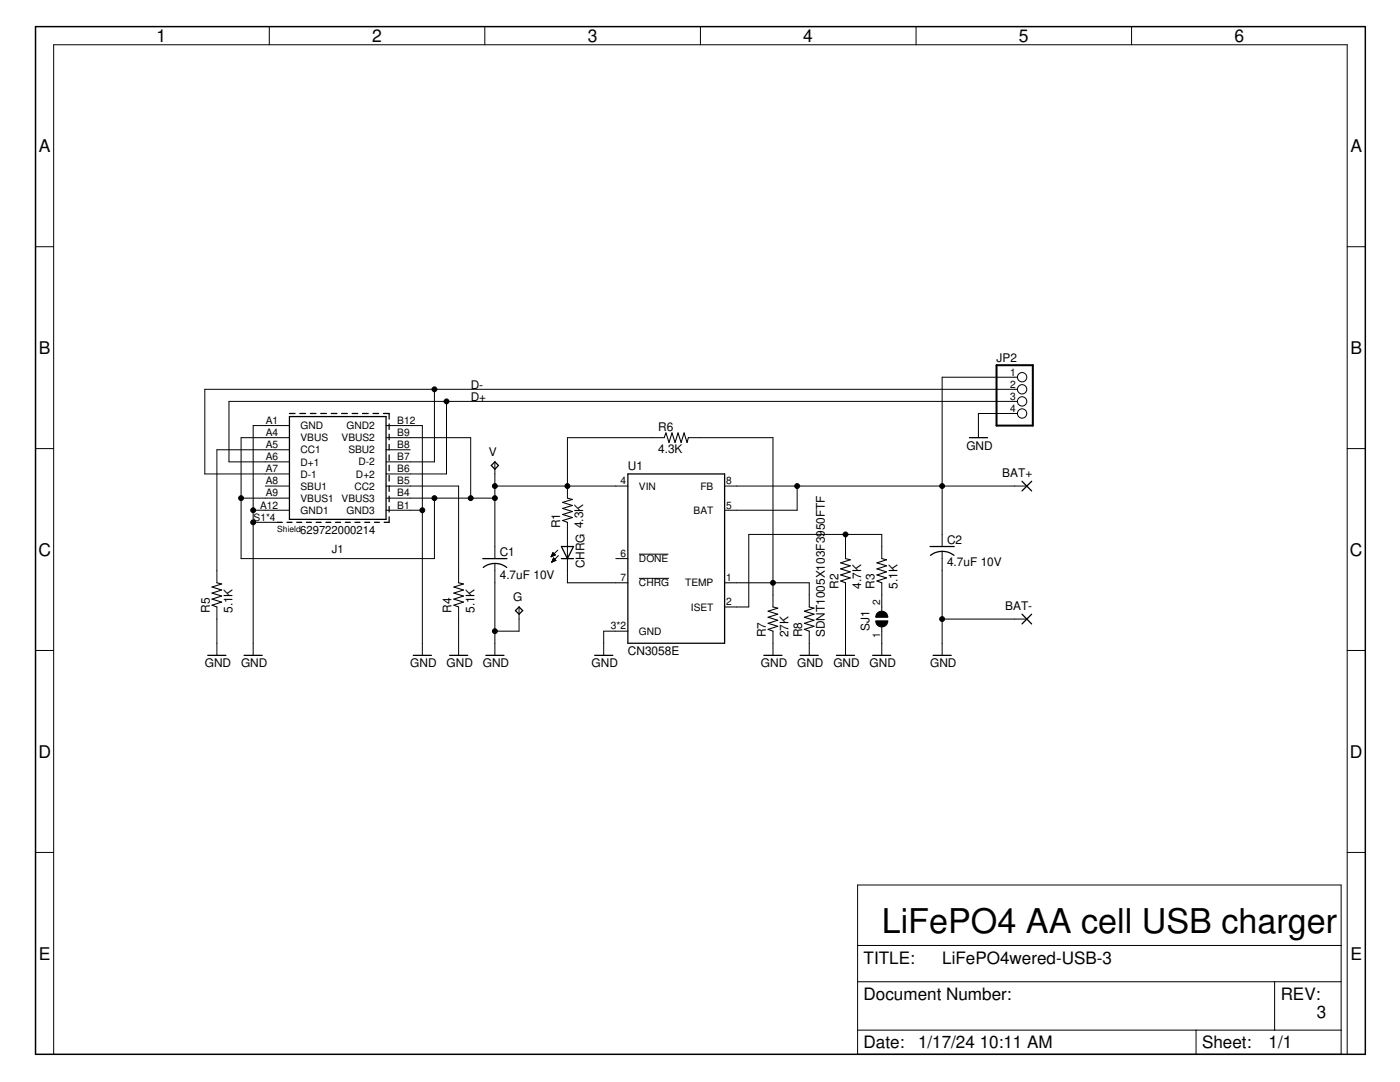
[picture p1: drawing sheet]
<svg xmlns="http://www.w3.org/2000/svg" width="279mm" height="216mm" viewBox="0 0 279 216" stroke-linecap="round" stroke-linejoin="round" font-family="sans-serif">
<g fill="none" stroke="#000" stroke-width=".2">
<path d="M53.7 5.3v3.6M96.8 5.3v3.6M139.8 5.3v3.6M182.8 5.3v3.6M225.8 5.3v3.6M7.1 49.2h3.6M268.9 49.2h3.6M86.7 77.7v14.5h-9.7M203 75.3h-15v33.8M203 77.7h-162.1v16.9h16.9M7.1 89.5h3.6M48.1 99.4h9.7"/>
<path d="M52.9 97h4.9M57.8 87.3h-9.7v24.2h38.6v-12.1M57.8 84.9h-7.3v45.9M57.8 89.7h-14.5v26.6M77 84.9h7.3v45.9M77 97h14.5v19.3M77 87.3h16.9v12.1M77 89.7h4.9M77 99.4h21.8M89.1 80.1v14.5h-12.1M98.8 92.2v19.3M98.8 97h26.5"/>
<path d="M132.5 87.3h-19.3v12.1M137.4 87.3h16.9v33.8M144.6 97h60.3M159.1 97v4.8h-14.5M203 82.5h-7.7v4.8M203 80.1h-157.3v12.1h12.1M268.9 89.5h3.6M50.5 101.8h7.3M50.5 104.2h4.9M77 101.8h7.3M98.8 112.4v18.4M110 111h.1"/>
<path d="M110.1 110.9h.3M110.1 110.8h.5M110.1 112.2h.1M110.2 110.7h.6M110.2 112.1h.2M110.2 110.6h.5M110.2 112h.5M110.3 110.5h.3M110.3 111.8h.6M110.3 110.4h.2M110.3 111.7h.5M110.3 110.3l.5 .4-.8 .4z"/>
<path d="M110.4 111.6h.3M110.4 111.5h.2M110.4 111.4h.1M110.5 111.3l-.4 .9M110.5 111.3l.5 .5-.9 .4M111.3 109.8l-1.3 1.3M111.4 110.9l-1.3 1.3M113.2 104.2v12.1h12.1M122.9 111.5h2.4M127.5 110.6h5.9M127.5 115.4h6M144.6 116.3h16.9v4.8"/>
<path d="M168.7 106.6v4.9M168.7 116.3v14.5M176 111.5v-4.9h-26.6v14.5h-4.8M176 116.3v5.7M188 110v20.8M7.1 129.8h3.6M43.3 121.1v9.7M91.5 121.1v9.7M103.6 121.1v4.8h-4.8M125.3 125.9h-4.8v4.9M154.3 125.9v4.9M161.5 125.9v4.9"/>
<path d="M176 125.1v5.7M188 123.5h16.9M268.9 129.8h3.6M7.1 170.1h3.6M171.2 176.6h96.5v33.8h-96.5zM268.9 170.1h3.6M171.2 195.9h96.5M171.2 188.7h96.5M254.4 195.9v9.6M10.7 210.4v-201.5h258.2v201.5M171.2 205.5h96.5M238.7 205.5v4.9"/>
<circle cx="204" cy="77.7" r=".93"/>
<circle cx="204" cy="75.3" r=".93"/>
<circle cx="204" cy="82.5" r=".93"/>
<circle cx="204" cy="80.1" r=".93"/>
</g>
<g fill="none" stroke="#000" stroke-width=".25">
<path d="M57.8 83.1h19.2v20.5h-19.2zM57.8 82.5h1.1M59.8 82.5h1.2M61.9 82.5h1.2M64 82.5h1.2M66.1 82.5h1.1M68.2 82.5h1.1M70.3 82.5h1.1M72.3 82.5h1.2M74.4 82.5h1.2M76.5 82.5h1.2v1.1M77.7 84.6v1.1"/>
<path d="M77.7 86.6v1.2M77.7 88.7v1.1M77.7 90.8v1.1M77.7 92.8v1.1M77.7 94.9v1.1M77.7 96.9v1.1M77.7 99v1.1M98 92.9l.8-.7 .7 .7-.7 .7zM125.3 94.6h19.3v33.8h-19.3zM193.5 87.3h3.6M204 96l1.9 2M205.9 96l-1.9 2"/>
<path d="M55.4 104.2h.9M57.3 104.2h1M59.2 104.2h1M61.2 104.2h.9M63.1 104.2h1M65 104.2h1M67 104.2h1M68.9 104.2h1M70.8 104.2h1M72.8 104.2h1M74.7 104.2h1M77.7 101v1.2"/>
<path d="M77.7 103.1v1.1h-1M96.4 111.5h4.8M98.8 112.4l1 .1 1.3 .7M98.8 112.4l-1.5 .3-.9 .5M112 111.5h2.4M112 109.1h2.4l-1.2 2.4zM185.6 109.1h4.8M185.7 110.8a3.8 3.8 0 0 1 4.7 0M41.5 130.8h3.6M48.7 130.8h3.6M82.5 130.8h3.6M89.7 130.8h3.6"/>
<path d="M97 130.8h3.6M103.6 121.1l.7 .7-.7 .8-.7-.8zM118.7 130.8h3.6M152.4 130.8h3.7M159.7 130.8h3.6M166.9 130.8h3.6M174.2 130.8h3.6M186.2 130.8h3.6M204 122.6l1.9 1.9M205.9 122.6l-1.9 1.9"/>
</g>
<g fill="#000" stroke="#000" stroke-width=".2">
<path d="M175.2 122.3a1.22 1.22 0 0 1 1.3-.2 1.22 1.22 0 0 1 .7 1.1h-2.4v-.5z" fill-rule="evenodd"/>
<path d="M174.8 123.9h2.4a1.21 1.21 0 0 1-1.2 1.2 1.21 1.21 0 0 1-1.2-1.2z" fill-rule="evenodd"/>
<circle cx="86.7" cy="77.7" r=".49"/>
<circle cx="48.1" cy="99.4" r=".49"/>
<circle cx="86.7" cy="99.4" r=".49"/>
<circle cx="89.1" cy="80.1" r=".49"/>
<circle cx="93.9" cy="99.4" r=".49"/>
<circle cx="98.8" cy="97" r=".49"/>
<circle cx="98.8" cy="99.4" r=".49"/>
<circle cx="113.2" cy="97" r=".49"/>
<circle cx="159.1" cy="97" r=".49"/>
<circle cx="188" cy="97" r=".49"/>
<circle cx="50.5" cy="101.8" r=".49"/>
<circle cx="50.5" cy="104.2" r=".49"/>
<circle cx="84.3" cy="101.8" r=".49"/>
<circle cx="154.3" cy="116.3" r=".49"/>
<circle cx="168.7" cy="106.6" r=".49"/>
<circle cx="98.8" cy="125.9" r=".49"/>
<circle cx="188" cy="123.5" r=".49"/>
</g>
<path d="M7.1 5.3h265.4v205.1h-265.4z" fill="none" stroke="#000" stroke-width=".3"/>
<path d="M198.9 72.9h7.2v12h-7.2z" fill="none" stroke="#000" stroke-width=".4"/>
<path d="M113.2 99.4l1 .3-1.9 .5 1.9 .7-1.9 .6 1.9 .6-1.9 .6 1.9 .6-1.9 .6 .9 .3M132.5 87.3l.4-.9 .6 1.9 .6-1.9 .6 1.9 .6-1.9 .6 1.9 .6-1.9 .6 1.9 .3-1M43.3 116.3l.9 .2-1.9 .6 1.9 .6-1.9 .6 1.9 .6-1.9 .6 1.9 .6-1.9 .7 1 .3M91.5 116.3l1 .2-1.9 .6 1.9 .6-1.9 .6 1.9 .6-1.9 .6 1.9 .6-1.9 .7 .9 .3M168.7 111.5l1 .2-1.9 .6 1.9 .6-1.9 .6 1.9 .6-1.9 .6 1.9 .6-1.9 .6 .9 .4M176 111.5l.9 .2-1.9 .6 1.9 .6-1.9 .6 1.9 .6-1.9 .6 1.9 .6-1.9 .6 1 .4M154.3 121.1l.9 .2-1.9 .7 1.9 .6-1.9 .6 1.9 .6-1.9 .6 1.9 .6-1.9 .6 1 .3M161.5 121.1l1 .2-2 .7 2 .6-2 .6 2 .6-2 .6 2 .6-2 .6 1 .3" fill="none" stroke="#000" stroke-width=".21"/>
<text font-size="6.8" x="176" y="186.3">LiFePO4 AA cell USB charger</text>
<g font-size="3.5">
<text x="31.2" y="8.4">1</text>
<text x="74.3" y="8.4">2</text>
<text x="117.3" y="8.4">3</text>
<text x="160.3" y="8.4">4</text>
<text x="203.3" y="8.4">5</text>
<text x="246.4" y="8.4">6</text>
<text x="7.7" y="30.3">A</text>
<text x="269.5" y="30.3">A</text>
<text x="7.7" y="70.6">B</text>
<text x="269.5" y="70.6">B</text>
<text x="7.7" y="110.9">C</text>
<text x="269.4" y="110.9">C</text>
<text x="7.7" y="151.2">D</text>
<text x="269.4" y="151.2">D</text>
<text x="7.7" y="191.5">E</text>
<text x="269.5" y="191.5">E</text>
</g>
<g font-size="3.4">
<text x="172.4" y="192.3">TITLE:</text>
<text x="188" y="192.3">LiFePO4wered-USB-3</text>
<text x="172.4" y="199.5">Document Number:</text>
<text x="255.6" y="199.5">REV:</text>
<text x="262.8" y="203.1">3</text>
<text x="172.4" y="209.2">Date:</text>
<text x="183.2" y="209.2">1/17/24</text>
<text x="195.5" y="209.2">10:11 AM</text>
<text x="239.9" y="209.2">Sheet:</text>
<text x="253.2" y="209.2">1/1</text>
</g>
<g font-size="2.4">
<text x="93.9" y="77.7">D-</text>
<text x="198.9" y="72.3">JP2</text>
<text x="93.9" y="80.1">D+</text>
<text x="131.3" y="85.9">R6</text>
<text x="192.9" y="89.8">GND</text>
<text x="97.6" y="91">V</text>
<text x="125.3" y="93.9">U1</text>
<text x="131.3" y="90.5">4.3K</text>
<text x="200" y="95.2">BAT+</text>
<text x="111.8" y="105.4" transform="rotate(-90 111.8 105.4)">R1</text>
<text x="99.7" y="110.9">C1</text>
<text x="116.6" y="113.4" transform="rotate(-90 116.6 113.4)">CHRG 4.3K</text>
<text x="189" y="113">4.7uF 10V</text>
<text x="189" y="108.4">C2</text>
<text x="99.7" y="115.4">4.7uF 10V</text>
<text x="102.4" y="119.9">G</text>
<text x="167.3" y="117.5" transform="rotate(-90 167.3 117.5)">R2</text>
<text x="171.9" y="117.5" transform="rotate(-90 171.9 117.5)">4.7K</text>
<text x="174.5" y="117.5" transform="rotate(-90 174.5 117.5)">R3</text>
<text x="179.1" y="117.5" transform="rotate(-90 179.1 117.5)">5.1K</text>
<text x="41.9" y="122.3" transform="rotate(-90 41.9 122.3)">R5</text>
<text x="46.4" y="122.3" transform="rotate(-90 46.4 122.3)">5.1K</text>
<text x="90.1" y="122.3" transform="rotate(-90 90.1 122.3)">R4</text>
<text x="94.7" y="122.3" transform="rotate(-90 94.7 122.3)">5.1K</text>
<text x="173.6" y="125.9" transform="rotate(-90 173.6 125.9)">SJ1</text>
<text x="200.6" y="121.8">BAT-</text>
<text x="125.3" y="130.8">CN3058E</text>
<text x="152.8" y="127.1" transform="rotate(-90 152.8 127.1)">R7</text>
<text x="157.4" y="127.1" transform="rotate(-90 157.4 127.1)">27K</text>
<text x="160.1" y="127.1" transform="rotate(-90 160.1 127.1)">R8</text>
<text x="164.6" y="127.1" transform="rotate(-90 164.6 127.1)">SDNT1005X103F3950FTF</text>
<text x="40.9" y="133.2">GND</text>
<text x="48.1" y="133.2">GND</text>
<text x="81.9" y="133.2">GND</text>
<text x="89.1" y="133.2">GND</text>
<text x="96.4" y="133.2">GND</text>
<text x="118.1" y="133.2">GND</text>
<text x="151.8" y="133.2">GND</text>
<text x="159.1" y="133.2">GND</text>
<text x="166.3" y="133.2">GND</text>
<text x="173.6" y="133.2">GND</text>
<text x="185.6" y="133.2">GND</text>
</g>
<g font-size="2.2">
<text x="59.9" y="106.6">629722000214</text>
<text x="66.2" y="110.3">J1</text>
</g>
<g font-size="2">
<text x="201.6" y="74.9">1</text>
<text x="201.6" y="77.4">2</text>
<text x="201.6" y="79.8">3</text>
<text x="201.6" y="82.2">4</text>
<text x="53.1" y="84.6">A1</text>
<text x="53.1" y="87">A4</text>
<text x="53.1" y="89.4">A5</text>
<text x="60" y="85.7">GND</text>
<text x="60" y="88.1">VBUS</text>
<text x="68.2" y="88.1">VBUS2</text>
<text x="69.2" y="85.6">GND2</text>
<text x="79.3" y="84.6">B12</text>
<text x="79.3" y="87">B9</text>
<text x="79.3" y="89.4">B8</text>
<text x="53.1" y="91.8">A6</text>
<text x="53.1" y="94.2">A7</text>
<text x="60" y="90.5">CC1</text>
<text x="60" y="92.9">D+1</text>
<text x="60" y="95.3">D-1</text>
<text x="69.5" y="90.5">SBU2</text>
<text x="71" y="95.3">D+2</text>
<text x="71.6" y="92.9">D-2</text>
<text x="79.3" y="91.8">B7</text>
<text x="79.3" y="94.2">B6</text>
<text x="51.9" y="101.5">A12</text>
<text x="53.1" y="96.7">A8</text>
<text x="53.1" y="99.1">A9</text>
<text x="60" y="97.7">SBU1</text>
<text x="60" y="100.1">VBUS1</text>
<text x="68.2" y="100.1">VBUS3</text>
<text x="70.8" y="97.7">CC2</text>
<text x="79.3" y="96.7">B5</text>
<text x="79.3" y="99.1">B4</text>
<text x="79.3" y="101.5">B1</text>
<text x="123.8" y="96.7">4</text>
<text x="127.5" y="97.7">VIN</text>
<text x="139.8" y="97.7">FB</text>
<text x="144.9" y="96.7">8</text>
<text x="144.9" y="101.5">5</text>
<text x="50.6" y="103.9">S1*4</text>
<text x="60" y="102.5">GND1</text>
<text x="69.2" y="102.5">GND3</text>
<text x="138.4" y="102.5">BAT</text>
<text x="123.8" y="111.1">6</text>
<text x="127.5" y="112.2">DONE</text>
<text x="123.8" y="116">7</text>
<text x="127.5" y="117">CHRG</text>
<text x="136.7" y="117">TEMP</text>
<text x="144.9" y="116">1</text>
<text x="121.9" y="125.6">3*2</text>
<text x="137.9" y="121.8">ISET</text>
<text x="144.9" y="120.8">2</text>
<text x="175.6" y="120.8" transform="rotate(-90 175.6 120.8)">2</text>
<text x="127.5" y="126.7">GND</text>
<text x="175.6" y="127.4" transform="rotate(-90 175.6 127.4)">1</text>
</g>
<text font-size="1.7" x="55.3" y="106.2">Shield</text>
</svg>
